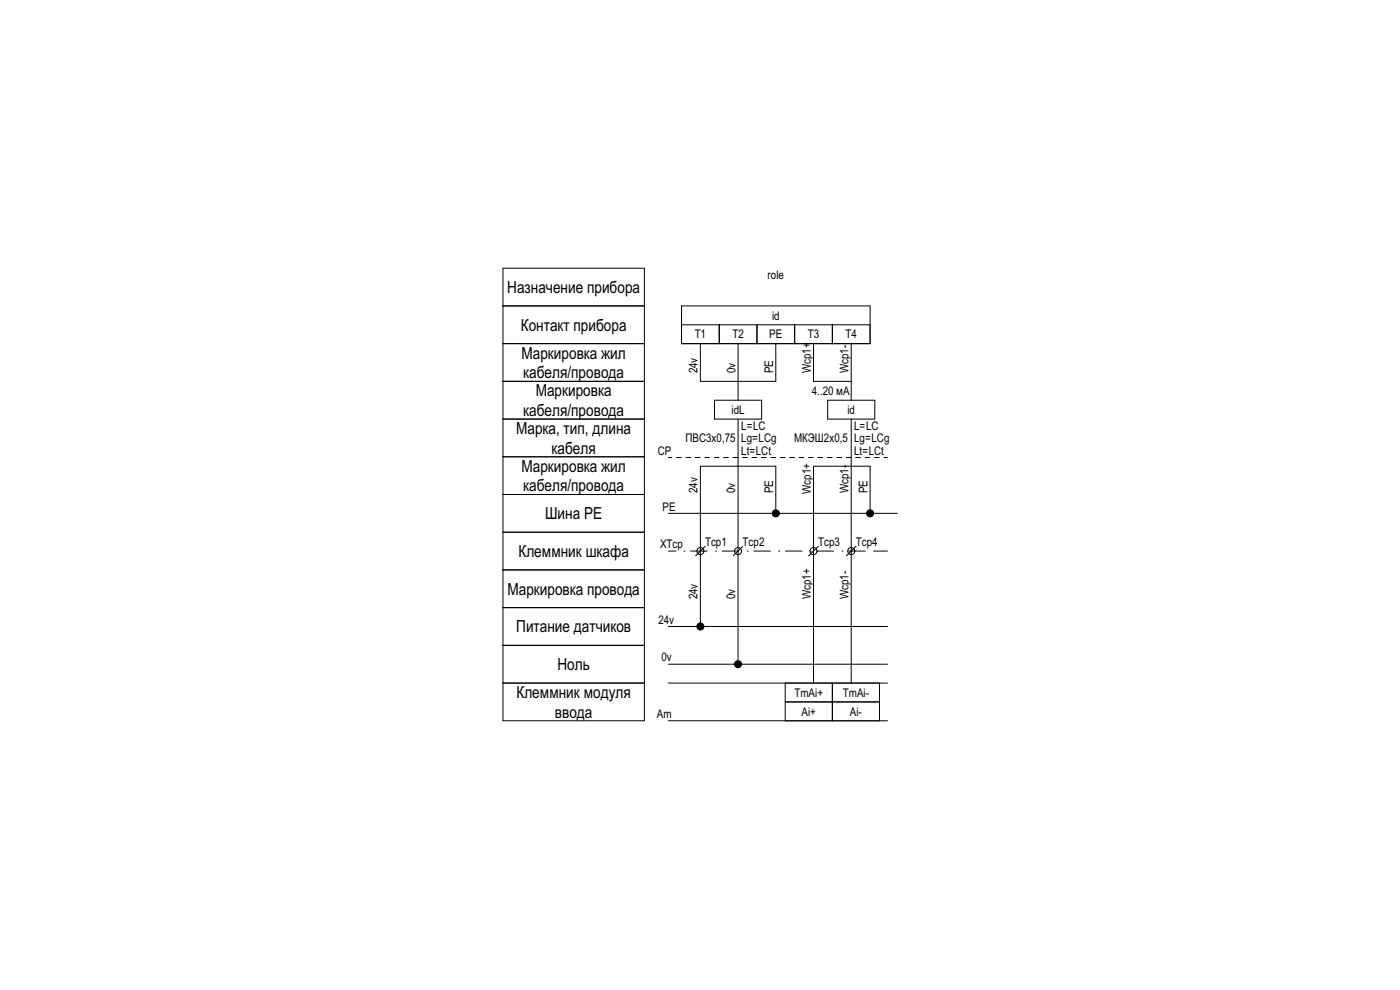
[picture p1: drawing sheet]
<svg xmlns="http://www.w3.org/2000/svg" width="297mm" height="210mm" viewBox="0 0 297 210" stroke-linecap="round" stroke-linejoin="round" font-family="sans-serif">
<!-- layer: cp_static_ai -->
<g fill="none" stroke="#000" stroke-width=".21">
<path d="M141.8 97h.7M143.5 97h1M145.5 97h1M147.5 97h1M149.5 97h1M151.5 97h1M153.5 97h1M155.5 97h1M156.6 98.9v41.2M157.5 97h1M159.5 97h1M161.5 97h1"/>
<path d="M163.5 97h1M165.5 97h1M167.5 97h1M169.5 97h1M171.5 97h1M173.5 97h1M175.5 97h1M177.5 97h1M179.5 97h1M180.6 98.9v46M181.5 97h1M183.5 97h1"/>
<path d="M185.5 97h1M187.5 97h.8M141.8 116.9h1.6M141.8 108.9h48.5M145.1 116.9h.1M146.5 116.9h3.5M149.6 115.9l-2 2M151.8 116.9h.1M153.2 116.9h3.5M157.6 115.9l-2 2M158.5 116.9h.1M159.9 116.9h3.5"/>
<path d="M164.6 108.1v-9.2h-16v33.2M165.2 116.9h.1M166.6 116.9h3.5M171.9 116.9h.1M173.3 116.9h3.5M173.6 115.9l-2 2M178.6 116.9h.1M180 116.9h3.5M181.6 115.9l-2 2M184.6 108.1v-9.2h-12v46M185.3 116.9h3M141.8 132.9h46.5"/>
<path d="M141.8 152.9h46.5M141.8 144.9h46.5M141.8 140.9h46.5M166.6 148.9h20M166.6 144.9v8M176.6 144.9v8M186.6 144.9v8"/>
<circle cx="148.6" cy="116.9" r=".75"/>
<circle cx="156.6" cy="116.9" r=".75"/>
<circle cx="164.6" cy="108.9" r=".75"/>
<circle cx="172.6" cy="116.9" r=".75"/>
<circle cx="180.6" cy="116.9" r=".75"/>
<circle cx="184.6" cy="108.9" r=".75"/>
<circle cx="148.6" cy="132.9" r=".75"/>
<circle cx="156.6" cy="140.9" r=".75"/>
</g>
<!-- layer: id_static_ai -->
<g fill="none" stroke="#000" stroke-width=".21">
<path d="M144.6 64.9h40v8h-40zM144.6 68.9h40M148.6 72.9v8h16v-8M152.6 68.9v4M156.6 72.9v12M160.6 68.9v4M168.6 68.9v4M172.6 72.9v8h8M176.6 68.9v4M180.6 72.9v12M151.6 84.9h10v4h-10zM156.6 88.9v10"/>
<path d="M175.6 84.9h10v4h-10zM180.6 88.9v10"/>
</g>
<!-- layer: cp_names -->
<path d="M106.7 96.9h30v56h-30zM106.7 112.9h30M106.7 104.9h30M106.7 136.9h30M106.7 128.9h30M106.7 120.9h30M106.7 144.9h30" fill="none" stroke="#000" stroke-width=".21"/>
<!-- layer: id_names -->
<path d="M106.7 56.9h30v40h-30zM106.7 72.9h30M106.7 64.9h30M106.7 88.9h30M106.7 80.9h30" fill="none" stroke="#000" stroke-width=".21"/>
<!-- layer: cp_static_ai -->
<g fill="#000">
<circle cx="164.6" cy="108.9" r=".75"/>
<circle cx="184.6" cy="108.9" r=".75"/>
<circle cx="148.6" cy="132.9" r=".75"/>
<circle cx="156.6" cy="140.9" r=".75"/>
</g>
<g font-size="3.5">
<text x="107.6" y="62.1">Назначение прибора</text>
<text x="110.5" y="70.1">Контакт прибора</text>
<text x="110.6" y="76.1">Маркировка жил</text>
<text x="111" y="80.2">кабеля/провода</text>
<text x="111" y="88.2">кабеля/провода</text>
<text x="113.7" y="84.1">Маркировка</text>
<text x="109.5" y="92.1">Марка, тип, длина</text>
<text x="110.6" y="100.1">Маркировка жил</text>
<text x="117" y="96.2">кабеля</text>
<text x="111" y="104.2">кабеля/провода</text>
<text x="115.6" y="110.1">Шина PE</text>
<text x="110" y="118.1">Клеммник шкафа</text>
<text x="107.7" y="126.1">Маркировка провода</text>
<text x="109.5" y="134.1">Питание датчиков</text>
<text x="118.3" y="142.1">Ноль</text>
<text x="109.5" y="148.1">Клеммник модуля</text>
<text x="117.7" y="152.2">ввода</text>
</g>
<g font-size="2.5">
<text x="162.9" y="59.3">role</text>
<text x="147.4" y="71.8">T1</text>
<text x="155.4" y="71.8">T2</text>
<text x="163.2" y="71.8">PE</text>
<text x="163.8" y="67.8">id</text>
<text x="171.4" y="71.8">T3</text>
<text x="179.4" y="71.8">T4</text>
<text x="148" y="79.2" transform="rotate(-90 148 79.2)">24v</text>
<text x="156" y="79.2" transform="rotate(-90 156 79.2)">0v</text>
<text x="164" y="79.2" transform="rotate(-90 164 79.2)">PE</text>
<text x="172" y="79.2" transform="rotate(-90 172 79.2)">Wcp1+</text>
<text x="172.2" y="83.8">4..20 мА</text>
<text x="180" y="79.2" transform="rotate(-90 180 79.2)">Wcp1-</text>
<text x="155.2" y="87.8">idL</text>
<text x="179.8" y="87.8">id</text>
<text x="145.4" y="93.8">ПВС3х0,75</text>
<text x="157.3" y="91.3">L=LC</text>
<text x="157.3" y="93.8">Lg=LCg</text>
<text x="168.5" y="93.8">МКЭШ2х0,5</text>
<text x="181.2" y="91.3">L=LC</text>
<text x="181.2" y="93.8">Lg=LCg</text>
<text x="139.6" y="96.5">CP</text>
<text x="157.3" y="96.4">Lt=LCt</text>
<text x="181.2" y="96.5">Lt=LCt</text>
<text x="148" y="104.6" transform="rotate(-90 148 104.6)">24v</text>
<text x="156" y="104.6" transform="rotate(-90 156 104.6)">0v</text>
<text x="164" y="104.6" transform="rotate(-90 164 104.6)">PE</text>
<text x="172" y="104.8" transform="rotate(-90 172 104.8)">Wcp1+</text>
<text x="180" y="104.6" transform="rotate(-90 180 104.6)">Wcp1-</text>
<text x="184" y="104.6" transform="rotate(-90 184 104.6)">PE</text>
<text x="140.5" y="108.3">PE</text>
<text x="140" y="116.3">XTcp</text>
<text x="149.6" y="115.8">Tcp1</text>
<text x="157.6" y="115.8">Tcp2</text>
<text x="173.6" y="115.8">Tcp3</text>
<text x="181.5" y="115.8">Tcp4</text>
<text x="148" y="127.1" transform="rotate(-90 148 127.1)">24v</text>
<text x="156" y="127.1" transform="rotate(-90 156 127.1)">0v</text>
<text x="172" y="127.1" transform="rotate(-90 172 127.1)">Wcp1+</text>
<text x="180" y="127.1" transform="rotate(-90 180 127.1)">Wcp1-</text>
<text x="139.7" y="132.3">24v</text>
<text x="140.3" y="140.3">0v</text>
<text x="168.5" y="147.8">TmAi+</text>
<text x="178.8" y="147.8">TmAi-</text>
<text x="139.4" y="152.3">Am</text>
<text x="170" y="151.8">Ai+</text>
<text x="180.3" y="151.8">Ai-</text>
</g>
</svg>
